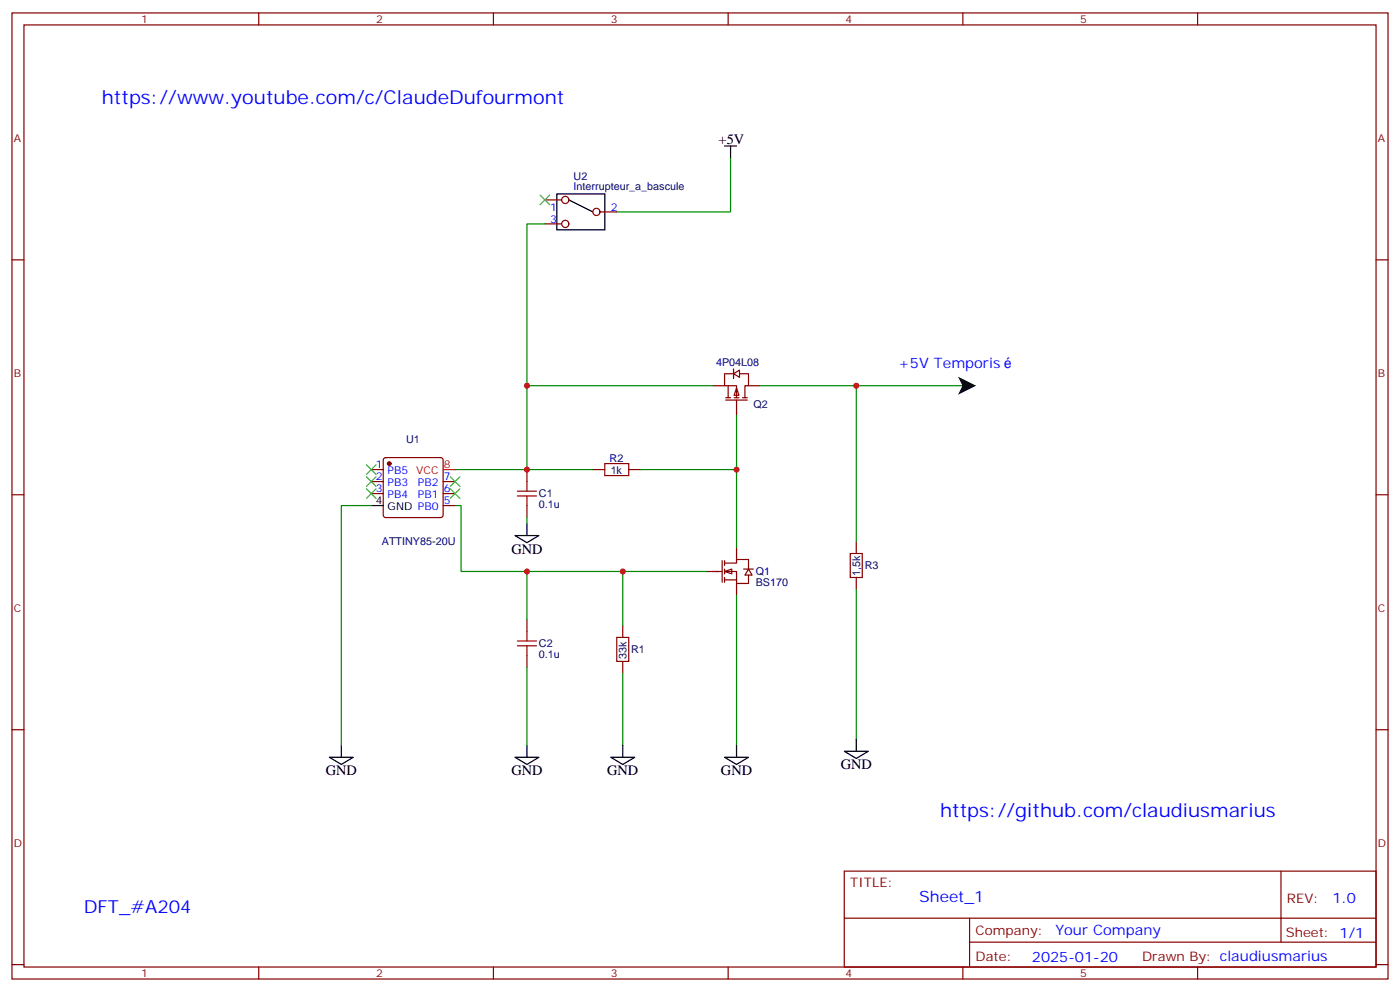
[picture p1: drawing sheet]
<svg xmlns="http://www.w3.org/2000/svg" width="412mm" height="292mm" viewBox="0 0 412 292" stroke-linecap="round" stroke-linejoin="round" font-family="sans-serif">
<g fill="none" stroke="#870000" stroke-width=".35">
<path d="M3.5 3.8h405.4v284.3h-405.4zM7.1 7.3h398.2v277.3h-398.2zM76.2 3.8v3.5M145.3 3.8v3.5M214.5 3.8v3.5M283.6 3.8v3.5M352.8 3.8v3.5M3.5 76.5h3.6M405.3 76.5h3.6M109.4 138.2h3.5M113.1 134.9l.5-.2h16.2l.5 .2 .2 .5v16.2l-.2 .5-.5 .2h-16.2l-.5-.2-.2-.5v-16.2zM3.5 145.6h3.6"/>
<path d="M109.4 141.7h3.5M109.4 145.3h3.5M130.5 141.7h3.6M130.5 145.3h3.6M130.5 148.8h3.6M405.3 145.6h3.6M3.5 214.8h3.6M405.3 214.8h3.6M248.7 256.4h156.6v28.2h-156.6zM377.3 256.4v20.9M248.7 270.2h156.5M285.6 277.3h119.6"/>
<path d="M285.6 270.2v14.2M3.5 283.9h3.6M76.2 284.6v3.5M145.3 284.6v3.5M214.5 284.6v3.5M283.6 284.6v3.5M352.8 284.6v3.5M405.3 283.9h3.6"/>
</g>
<circle cx="114.7" cy="136.5" r=".53" fill="#870000" stroke="#870000" stroke-width=".35"/>
<path d="M109.4 148.8h3.5" fill="none" stroke="#000" stroke-width=".35"/>
<path d="M130.5 138.2h3.6" fill="none" stroke="#f00" stroke-width=".35"/>
<g fill="#fff" stroke="#870000" stroke-width=".35">
<path d="M213.4 168.2l2.1-.7v1.4z"/>
<path d="M220.5 167.5l1 1.8h-2.1z"/>
</g>
<g fill="none" stroke="#870000" stroke-width=".35">
<path d="M209.9 113.5h3.5M213.8 117.8h6.3M213.8 117.1h1.4M214.5 113.5v3.6M215.9 110h-2.5v3.5h3.6v3.6M216.3 117.1h1.4M217 114.2l.7 2.1h-1.4zM217 117.8v4.5M217.7 110h2.8v3.5h-1.1v3.6M218.7 117.1h1.4M220.5 113.5h3.5M208.1 168.2h4.6"/>
<path d="M212.7 165v6.4M213.4 165.7h3.6v-1h3.5v2.8M213.4 168.2h3.6v3.5h3.5v-2.4M213.4 170.7h3.6M213.4 165v1.4M213.4 167.5v1.4M213.4 170v1.4M217 161.1v3.6M217 171.7v3.6M219.1 167.5h2.8"/>
</g>
<path d="M216.1 110l1.7-1.1v2.2z" fill="#fff" stroke="#870000" stroke-width=".35"/>
<g fill="none" stroke="#870000" stroke-width=".35">
<path d="M160.5 58.8h5M160.5 65.9h5M176.7 62.4h5M216.1 108.6v2.8M155.2 138.2v3.5M174.6 138.2h3.6M185.2 138.2h3.5M155.2 148.8v3.5M252.2 159.4v3.5M252.2 170v3.5M155.2 182.3v3.5M155.2 192.9v3.5"/>
<path d="M183.4 184.1v3.5M183.4 194.7v3.5"/>
<circle cx="166.5" cy="58.8" r="1.06"/>
<circle cx="166.5" cy="65.9" r="1.06"/>
<circle cx="175.7" cy="62.4" r="1.06"/>
</g>
<g fill="none" stroke="#008700" stroke-width=".35">
<path d="M215.2 46.5v15.9h-33.5M160.5 65.9h-5.3v47.6M209.9 113.5h-54.7v24.7h19.4M224 113.5h60M252.2 113.5v45.9M134.1 138.2h21.1M188.7 138.2h28.3M217 122.3v38.8M109.4 148.8h-8.9v70.6M134.1 148.8h1.7v19.4h72.3M155.2 152.3v1.8M155.2 168.2v14.1"/>
<path d="M183.4 168.2v15.9M217 175.3v44.1M252.2 173.5v44.1M155.2 196.4v23M183.4 198.2v21.2"/>
</g>
<path d="M178.2 136.5h7v3.5h-7zM152.4 146h5.6M152.4 144.6h5.6M155.2 141.7v2.9M155.2 146v2.8M250.5 162.9h3.5v7.1h-3.5zM152.4 190.1h5.6M152.4 188.7h5.6M155.2 185.8v2.9M155.2 190.1v2.8M181.7 187.6h3.5v7.1h-3.5z" fill="none" stroke="#a10000" stroke-width=".35"/>
<g fill="none" stroke="#000" stroke-width=".35">
<path d="M164 57.1h14.2v10.6h-14.2zM167.6 58.8l7 3.6M213.4 43h3.6M215.2 43v3.5M151.7 157.6h7l-3.5 2.1zM155.2 154.1v3.5M100.5 219.4v3.5M155.2 219.4v3.5M183.4 219.4v3.5M217 219.4v3.5M252.2 217.6v3.5M97 222.9h7.1l-3.6 2.1z"/>
<path d="M151.7 222.9h7l-3.5 2.1zM179.9 222.9h7.1l-3.6 2.1zM213.4 222.9h7.1l-3.5 2.1zM248.7 221.1h7.1l-3.6 2.1z"/>
</g>
<path d="M159.1 57.4l2.8 2.9M161.9 57.4l-2.8 2.9M107.9 136.8l2.9 2.8M110.8 136.8l-2.9 2.8M107.9 140.3l2.9 2.9M107.9 143.9l2.9 2.8M110.8 140.3l-2.9 2.9M110.8 143.9l-2.9 2.8M132.6 140.3l2.9 2.9M132.6 143.9l2.9 2.8M135.5 140.3l-2.9 2.9M135.5 143.9l-2.9 2.8" fill="none" stroke="#3c3" stroke-width=".35"/>
<path d="M282.2 110.9l5.3 2.6-5.3 2.7 1.3-2.7z" fill="#000"/>
<g fill="#c00">
<circle cx="217" cy="138.2" r=".88"/>
<circle cx="183.4" cy="168.2" r=".88"/>
<circle cx="155.2" cy="138.2" r=".88"/>
<circle cx="155.2" cy="113.5" r=".88"/>
<circle cx="155.2" cy="168.2" r=".88"/>
<circle cx="252.2" cy="113.5" r=".88"/>
</g>
<g font-size="5.6" fill="#00f">
<text x="30" y="30.6">https://www.youtube.com/c/ClaudeDufourmont</text>
<text x="276.9" y="240.5">https://github.com/claudiusmarius</text>
</g>
<text font-size="5.3" fill="#00f" x="24.7" y="268.7">DFT_#A204</text>
<text font-size="4.6" fill="#00f" x="270.8" y="265.4">Sheet_1</text>
<g font-size="4.2">
<text x="211.7" y="42.3">+5V</text>
<text x="150.6" y="162.9">GND</text>
<text x="247.6" y="226.4">GND</text>
<text x="96" y="228.2">GND</text>
<text x="150.6" y="228.2">GND</text>
<text x="178.9" y="228.2">GND</text>
<text x="212.4" y="228.2">GND</text>
</g>
<g font-size="4.2" fill="#00f">
<text x="264.6" y="108.2">+5V Temporis</text>
<text x="392.5" y="265.7">1.0</text>
<text x="310.9" y="275.2">Your Company</text>
<text x="304" y="283">2025-01-20</text>
</g>
<g font-size="3.9" fill="#800">
<text x="250.5" y="261">TITLE:</text>
<text x="379.1" y="265.7">REV:</text>
<text x="287.4" y="275.2">Company:</text>
<text x="378.7" y="275.8">Sheet: 1/1</text>
<text x="287.4" y="282.9">Date:</text>
<text x="336.4" y="282.9">Drawn By: claudiusmarius</text>
</g>
<g font-size="3.2" fill="#800">
<text x="41.6" y="6.8">1</text>
<text x="110.8" y="6.8">2</text>
<text x="179.9" y="6.8">3</text>
<text x="249.1" y="6.8">4</text>
<text x="318.2" y="6.8">5</text>
<text x="4.1" y="41.9">A</text>
<text x="405.9" y="41.9">A</text>
<text x="4.1" y="111.1">B</text>
<text x="405.9" y="111.1">B</text>
<text x="4.1" y="180.2">C</text>
<text x="405.9" y="180.2">C</text>
<text x="4.1" y="249.3">D</text>
<text x="405.9" y="249.3">D</text>
<text x="41.6" y="287.6">1</text>
<text x="110.8" y="287.6">2</text>
<text x="179.9" y="287.6">3</text>
<text x="249.1" y="287.6">4</text>
<text x="318.2" y="287.6">5</text>
</g>
<g font-size="3.2" fill="#000080">
<text x="169" y="53.1">U2</text>
<text x="169" y="56">Interrupteur_a_bascule</text>
<text x="210.9" y="107.6">4P04L08</text>
<text x="222" y="119.9">Q2</text>
<text x="119.6" y="130.5">U1</text>
<text x="179.6" y="135.8">R2</text>
<text x="179.9" y="139.4">1k</text>
<text x="158.7" y="149.6">0.1u</text>
<text x="158.7" y="146.4">C1</text>
<text x="112.5" y="160.5">ATTINY85-20U</text>
<text x="254.7" y="167.6">R3</text>
<text x="222.6" y="172.6">BS170</text>
<text x="222.6" y="169.3">Q1</text>
<text x="253.4" y="169.6" transform="rotate(-90 253.4 169.6)">1,5k</text>
<text x="158.7" y="190.5">C2</text>
<text x="158.7" y="193.7">0.1u</text>
<text x="184.6" y="193.8" transform="rotate(-90 184.6 193.8)">33k</text>
<text x="185.9" y="192.3">R1</text>
</g>
<g font-size="3.2" fill="#00f">
<text x="162" y="65.5">3</text>
<text x="162" y="62">1</text>
<text x="179.9" y="62">2</text>
<text x="110.7" y="137.9">1</text>
<text x="110.7" y="141.4">2</text>
<text x="114.2" y="139.6">PB5 VCC</text>
<text x="114.2" y="143.2">PB3</text>
<text x="123.1" y="143.2">PB2</text>
<text x="130.7" y="141.4">7</text>
<text x="110.7" y="144.9">3</text>
<text x="114.2" y="146.7">PB4</text>
<text x="123.1" y="146.7">PB1</text>
<text x="130.7" y="148.4">5</text>
<text x="130.7" y="144.9">6</text>
</g>
<text font-size="3.2" fill="#f00" x="130.7" y="137.9">8</text>
<g font-size="3.2">
<text x="110.7" y="148.4">4</text>
<text x="114.2" y="150.2">GND PB0</text>
</g>
</svg>
